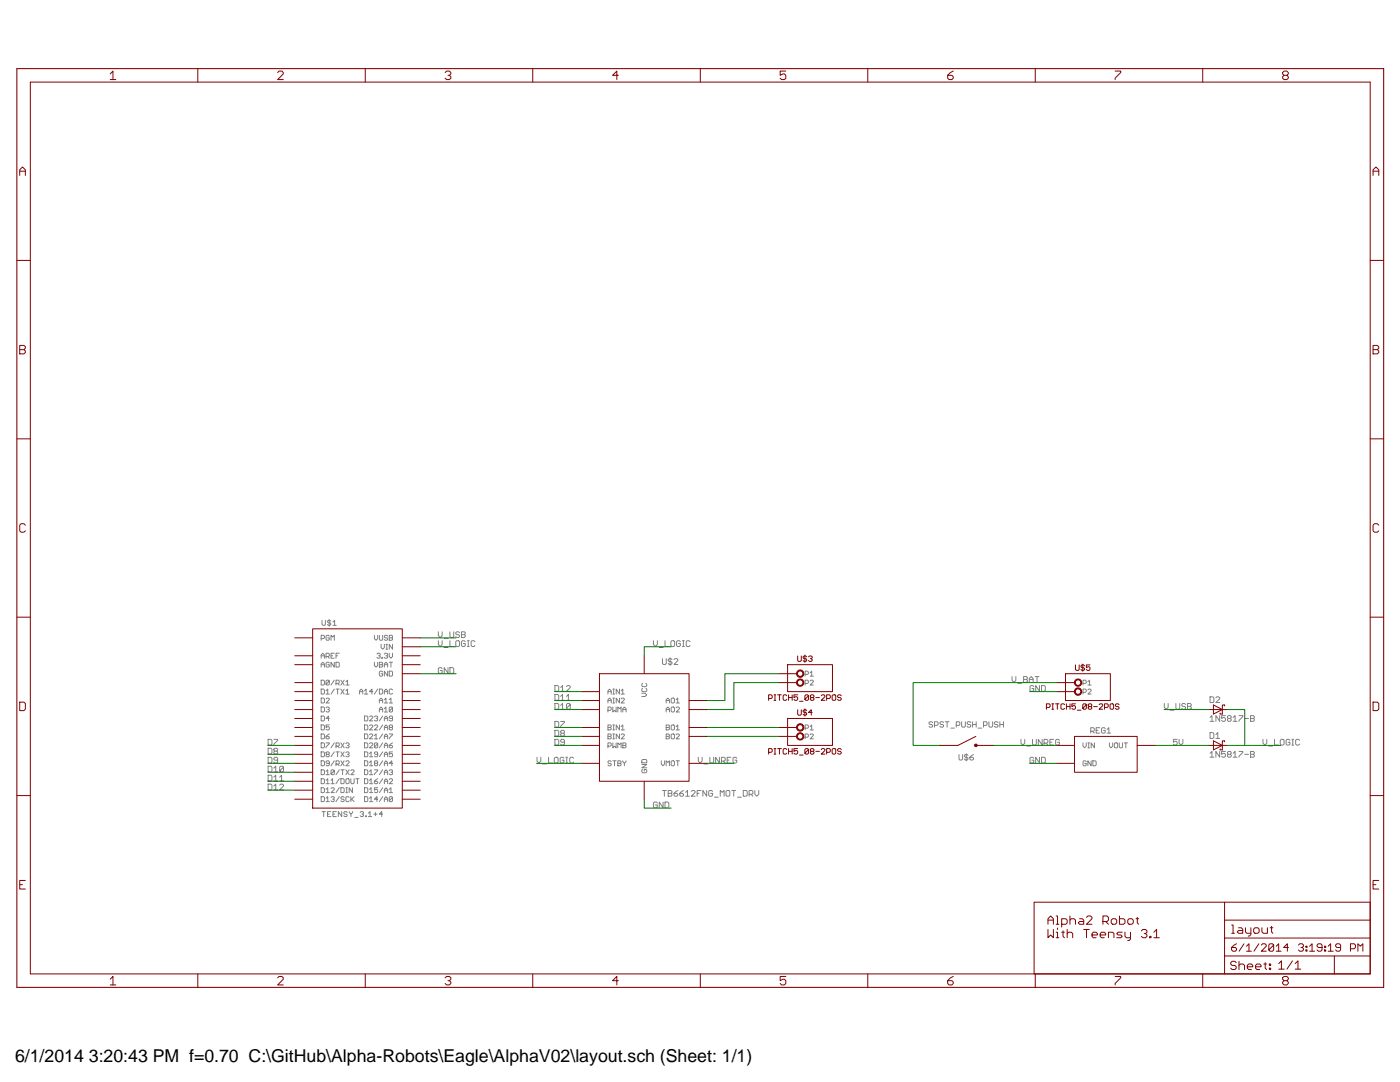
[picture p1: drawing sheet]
<?xml version="1.0" encoding="utf-8"?>
<!DOCTYPE eagle SYSTEM "eagle.dtd">
<eagle version="6.5.0">
<drawing>
<settings>
<setting alwaysvectorfont="yes"/>
<setting verticaltext="up"/>
</settings>
<grid distance="0.1" unitdist="inch" unit="inch" style="lines" multiple="1" display="no" altdistance="0.01" altunitdist="inch" altunit="inch"/>
<schematic xreflabel="%F%N/%S.%C%R" xrefpart="/%S.%C%R">
<libraries>
<library name="InsSys_teensy">
<symbols>
<symbol name="TEENSY_3.1+4">
<wire x1="-12.7" y1="-25.4" x2="12.7" y2="-25.4" width="0.254" layer="94"/>
<wire x1="12.7" y1="-25.4" x2="12.7" y2="25.4" width="0.254" layer="94"/>
<wire x1="12.7" y1="25.4" x2="-12.7" y2="25.4" width="0.254" layer="94"/>
<wire x1="-12.7" y1="25.4" x2="-12.7" y2="-25.4" width="0.254" layer="94"/>
<pin name="D12/DIN" x="-17.78" y="-20.32" visible="pin" length="middle"/>
<pin name="D11/DOUT" x="-17.78" y="-17.78" visible="pin" length="middle"/>
<pin name="D10/TX2" x="-17.78" y="-15.24" visible="pin" length="middle"/>
<pin name="D9/RX2" x="-17.78" y="-12.7" visible="pin" length="middle"/>
<pin name="D8/TX3" x="-17.78" y="-10.16" visible="pin" length="middle"/>
<pin name="D7/RX3" x="-17.78" y="-7.62" visible="pin" length="middle"/>
<pin name="D6" x="-17.78" y="-5.08" visible="pin" length="middle"/>
<pin name="D5" x="-17.78" y="-2.54" visible="pin" length="middle"/>
<pin name="D4" x="-17.78" y="0" visible="pin" length="middle"/>
<pin name="D3" x="-17.78" y="2.54" visible="pin" length="middle"/>
<pin name="D2" x="-17.78" y="5.08" visible="pin" length="middle"/>
<pin name="D1/TX1" x="-17.78" y="7.62" visible="pin" length="middle"/>
<pin name="D0/RX1" x="-17.78" y="10.16" visible="pin" length="middle"/>
<pin name="GND" x="17.78" y="12.7" visible="pin" length="middle" direction="pwr" rot="R180"/>
<pin name="VIN" x="17.78" y="20.32" visible="pin" length="middle" direction="pwr" rot="R180"/>
<pin name="AGND" x="-17.78" y="15.24" visible="pin" length="middle" direction="pwr"/>
<pin name="3.3V" x="17.78" y="17.78" visible="pin" length="middle" direction="pwr" rot="R180"/>
<pin name="D23/A9" x="17.78" y="0" visible="pin" length="middle" rot="R180"/>
<pin name="D22/A8" x="17.78" y="-2.54" visible="pin" length="middle" rot="R180"/>
<pin name="D21/A7" x="17.78" y="-5.08" visible="pin" length="middle" rot="R180"/>
<pin name="D20/A6" x="17.78" y="-7.62" visible="pin" length="middle" rot="R180"/>
<pin name="D19/A5" x="17.78" y="-10.16" visible="pin" length="middle" rot="R180"/>
<pin name="D18/A4" x="17.78" y="-12.7" visible="pin" length="middle" rot="R180"/>
<pin name="D17/A3" x="17.78" y="-15.24" visible="pin" length="middle" rot="R180"/>
<pin name="D16/A2" x="17.78" y="-17.78" visible="pin" length="middle" rot="R180"/>
<pin name="D15/A1" x="17.78" y="-20.32" visible="pin" length="middle" rot="R180"/>
<pin name="D14/A0" x="17.78" y="-22.86" visible="pin" length="middle" rot="R180"/>
<pin name="D13/SCK" x="-17.78" y="-22.86" visible="pin" length="middle"/>
<pin name="A14/DAC" x="17.78" y="7.62" visible="pin" length="middle" rot="R180"/>
<pin name="PGM" x="-17.78" y="22.86" visible="pin" length="middle"/>
<pin name="VBAT" x="17.78" y="15.24" visible="pin" length="middle" direction="pwr" rot="R180"/>
<text x="-10.16" y="27.94" size="1.6764" layer="95" ratio="15" align="top-left">&gt;NAME</text>
<text x="-10.16" y="-27.94" size="1.6764" layer="96" ratio="15">&gt;VALUE</text>
<pin name="A10" x="17.78" y="2.54" visible="pin" length="middle" rot="R180"/>
<pin name="A11" x="17.78" y="5.08" visible="pin" length="middle" rot="R180"/>
<pin name="AREF" x="-17.78" y="17.78" visible="pin" length="middle" direction="pwr"/>
<pin name="VUSB" x="17.78" y="22.86" visible="pin" length="middle" direction="pwr" rot="R180"/>
</symbol>
</symbols>
<devicesets>
<deviceset name="TEENSY_3.1+4">
<gates>
<gate name="G$1" symbol="TEENSY_3.1+4" x="0" y="0"/>
</gates>
<devices>
<device name="" package="TEENSY_3.1+4">
<connects>
<connect gate="G$1" pin="3.3V" pad="3.3V 3.3V1"/>
<connect gate="G$1" pin="A10" pad="A10"/>
<connect gate="G$1" pin="A11" pad="A11"/>
<connect gate="G$1" pin="A14/DAC" pad="A14/DAC"/>
<connect gate="G$1" pin="AGND" pad="AGND"/>
<connect gate="G$1" pin="AREF" pad="AREF"/>
<connect gate="G$1" pin="D0/RX1" pad="0"/>
<connect gate="G$1" pin="D1/TX1" pad="1"/>
<connect gate="G$1" pin="D10/TX2" pad="10"/>
<connect gate="G$1" pin="D11/DOUT" pad="11"/>
<connect gate="G$1" pin="D12/DIN" pad="12"/>
<connect gate="G$1" pin="D13/SCK" pad="13"/>
<connect gate="G$1" pin="D14/A0" pad="14/A0"/>
<connect gate="G$1" pin="D15/A1" pad="15/A1"/>
<connect gate="G$1" pin="D16/A2" pad="16/A2"/>
<connect gate="G$1" pin="D17/A3" pad="17/A3"/>
<connect gate="G$1" pin="D18/A4" pad="18/A4"/>
<connect gate="G$1" pin="D19/A5" pad="19/A5"/>
<connect gate="G$1" pin="D2" pad="2"/>
<connect gate="G$1" pin="D20/A6" pad="20/A6"/>
<connect gate="G$1" pin="D21/A7" pad="21/A7"/>
<connect gate="G$1" pin="D22/A8" pad="22/A8"/>
<connect gate="G$1" pin="D23/A9" pad="23/A9"/>
<connect gate="G$1" pin="D3" pad="3"/>
<connect gate="G$1" pin="D4" pad="4"/>
<connect gate="G$1" pin="D5" pad="5"/>
<connect gate="G$1" pin="D6" pad="6"/>
<connect gate="G$1" pin="D7/RX3" pad="7"/>
<connect gate="G$1" pin="D8/TX3" pad="8"/>
<connect gate="G$1" pin="D9/RX2" pad="9"/>
<connect gate="G$1" pin="GND" pad="GND GND1"/>
<connect gate="G$1" pin="PGM" pad="PGM"/>
<connect gate="G$1" pin="VBAT" pad="VBAT"/>
<connect gate="G$1" pin="VIN" pad="VIN"/>
<connect gate="G$1" pin="VUSB" pad="VUSB"/>
</connects>
<technologies>
<technology name=""/>
</technologies>
</device>
</devices>
</deviceset>
</devicesets>
</library>
<library name="frames">
<symbols>
<symbol name="A3L-LOC">
<wire x1="288.29" y1="3.81" x2="342.265" y2="3.81" width="0.1016" layer="94"/>
<wire x1="342.265" y1="3.81" x2="373.38" y2="3.81" width="0.1016" layer="94"/>
<wire x1="373.38" y1="3.81" x2="383.54" y2="3.81" width="0.1016" layer="94"/>
<wire x1="383.54" y1="3.81" x2="383.54" y2="8.89" width="0.1016" layer="94"/>
<wire x1="383.54" y1="8.89" x2="383.54" y2="13.97" width="0.1016" layer="94"/>
<wire x1="383.54" y1="13.97" x2="383.54" y2="19.05" width="0.1016" layer="94"/>
<wire x1="383.54" y1="19.05" x2="383.54" y2="24.13" width="0.1016" layer="94"/>
<wire x1="288.29" y1="3.81" x2="288.29" y2="24.13" width="0.1016" layer="94"/>
<wire x1="288.29" y1="24.13" x2="342.265" y2="24.13" width="0.1016" layer="94"/>
<wire x1="342.265" y1="24.13" x2="383.54" y2="24.13" width="0.1016" layer="94"/>
<wire x1="373.38" y1="3.81" x2="373.38" y2="8.89" width="0.1016" layer="94"/>
<wire x1="373.38" y1="8.89" x2="383.54" y2="8.89" width="0.1016" layer="94"/>
<wire x1="373.38" y1="8.89" x2="342.265" y2="8.89" width="0.1016" layer="94"/>
<wire x1="342.265" y1="8.89" x2="342.265" y2="3.81" width="0.1016" layer="94"/>
<wire x1="342.265" y1="8.89" x2="342.265" y2="13.97" width="0.1016" layer="94"/>
<wire x1="342.265" y1="13.97" x2="383.54" y2="13.97" width="0.1016" layer="94"/>
<wire x1="342.265" y1="13.97" x2="342.265" y2="19.05" width="0.1016" layer="94"/>
<wire x1="342.265" y1="19.05" x2="383.54" y2="19.05" width="0.1016" layer="94"/>
<wire x1="342.265" y1="19.05" x2="342.265" y2="24.13" width="0.1016" layer="94"/>
<text x="344.17" y="15.24" size="2.54" layer="94" font="vector">&gt;DRAWING_NAME</text>
<text x="344.17" y="10.16" size="2.286" layer="94" font="vector">&gt;LAST_DATE_TIME</text>
<text x="357.505" y="5.08" size="2.54" layer="94" font="vector">&gt;SHEET</text>
<text x="343.916" y="4.953" size="2.54" layer="94" font="vector">Sheet:</text>
<frame x1="0" y1="0" x2="387.35" y2="260.35" columns="8" rows="5" layer="94"/>
</symbol>
</symbols>
<devicesets>
<deviceset name="A3L-LOC" prefix="FRAME" uservalue="yes">
<gates>
<gate name="G$1" symbol="A3L-LOC" x="0" y="0"/>
</gates>
<devices>
<device name="">
<technologies>
<technology name=""/>
</technologies>
</device>
</devices>
</deviceset>
</devicesets>
</library>
<library name="InsSys_misc">
<symbols>
<symbol name="TB6612FNG-MOT-DRV">
<pin name="AO1" x="17.78" y="7.62" visible="pin" length="middle" rot="R180"/>
<pin name="AO2" x="17.78" y="5.08" visible="pin" length="middle" rot="R180"/>
<pin name="BO1" x="17.78" y="0" visible="pin" length="middle" rot="R180"/>
<pin name="BO2" x="17.78" y="-2.54" visible="pin" length="middle" rot="R180"/>
<pin name="GND" x="0" y="-20.32" visible="pin" length="middle" rot="R90"/>
<pin name="VCC" x="0" y="20.32" visible="pin" length="middle" rot="R270"/>
<pin name="AIN1" x="-17.78" y="10.16" visible="pin" length="middle"/>
<pin name="AIN2" x="-17.78" y="7.62" visible="pin" length="middle"/>
<pin name="PWMA" x="-17.78" y="5.08" visible="pin" length="middle"/>
<pin name="BIN1" x="-17.78" y="0" visible="pin" length="middle"/>
<pin name="BIN2" x="-17.78" y="-2.54" visible="pin" length="middle"/>
<pin name="PWMB" x="-17.78" y="-5.08" visible="pin" length="middle"/>
<pin name="STBY" x="-17.78" y="-10.16" visible="pin" length="middle"/>
<wire x1="-12.7" y1="15.24" x2="12.7" y2="15.24" width="0.254" layer="94"/>
<wire x1="12.7" y1="15.24" x2="12.7" y2="-15.24" width="0.254" layer="94"/>
<wire x1="12.7" y1="-15.24" x2="-12.7" y2="-15.24" width="0.254" layer="94"/>
<wire x1="-12.7" y1="-15.24" x2="-12.7" y2="15.24" width="0.254" layer="94"/>
<text x="5.08" y="17.78" size="1.778" layer="95" font="vector">&gt;NAME</text>
<text x="5.08" y="-17.78" size="1.778" layer="96" font="vector" align="top-left">&gt;VALUE</text>
<pin name="VMOT" x="17.78" y="-10.16" visible="pin" length="middle" rot="R180"/>
</symbol>
<symbol name="SPST">
<pin name="P1" x="-5.08" y="0" visible="off" length="middle"/>
<pin name="P2" x="10.16" y="0" visible="off" length="middle" rot="R180"/>
<wire x1="0" y1="0" x2="5.08" y2="2.54" width="0.254" layer="94"/>
<circle x="5.08" y="0" radius="0" width="0.762" layer="94"/>
<text x="2.54" y="5.08" size="1.6764" layer="96" font="vector" align="bottom-center">&gt;VALUE</text>
<text x="2.54" y="-2.54" size="1.6764" layer="95" font="vector" align="top-center">&gt;NAME</text>
</symbol>
</symbols>
<devicesets>
<deviceset name="TB6612FNG_MOT_DRV">
<gates>
<gate name="G$1" symbol="TB6612FNG-MOT-DRV" x="0" y="0"/>
</gates>
<devices>
<device name="" package="TB6612FNG">
<connects>
<connect gate="G$1" pin="AIN1" pad="P$3"/>
<connect gate="G$1" pin="AIN2" pad="P$2"/>
<connect gate="G$1" pin="AO1" pad="P$14"/>
<connect gate="G$1" pin="AO2" pad="P$13"/>
<connect gate="G$1" pin="BIN1" pad="P$5"/>
<connect gate="G$1" pin="BIN2" pad="P$6"/>
<connect gate="G$1" pin="BO1" pad="P$11"/>
<connect gate="G$1" pin="BO2" pad="P$12"/>
<connect gate="G$1" pin="GND" pad="P$8 P$9 P$16"/>
<connect gate="G$1" pin="PWMA" pad="P$1"/>
<connect gate="G$1" pin="PWMB" pad="P$7"/>
<connect gate="G$1" pin="STBY" pad="P$4"/>
<connect gate="G$1" pin="VCC" pad="P$15"/>
<connect gate="G$1" pin="VMOT" pad="P$10"/>
</connects>
<technologies>
<technology name=""/>
</technologies>
</device>
</devices>
</deviceset>
<deviceset name="SPST_PUSH_PUSH">
<gates>
<gate name="G$1" symbol="SPST" x="0" y="0"/>
</gates>
<devices>
<device name="" package="SPST_PUSH_PUSH">
<connects>
<connect gate="G$1" pin="P1" pad="P1A"/>
<connect gate="G$1" pin="P2" pad="P2A"/>
</connects>
<technologies>
<technology name=""/>
</technologies>
</device>
</devices>
</deviceset>
</devicesets>
</library>
<library name="InsSys_junk_x">
<symbols>
<symbol name="VREG_POLOLU_3PIN">
<pin name="VIN" x="-15.24" y="2.54" visible="pin" length="middle"/>
<pin name="GND" x="-15.24" y="-2.54" visible="pin" length="middle"/>
<pin name="VOUT" x="12.7" y="2.54" visible="pin" length="middle" rot="R180"/>
<wire x1="-10.16" y1="5.08" x2="-10.16" y2="-5.08" width="0.254" layer="94"/>
<wire x1="-10.16" y1="-5.08" x2="7.62" y2="-5.08" width="0.254" layer="94"/>
<wire x1="7.62" y1="-5.08" x2="7.62" y2="5.08" width="0.254" layer="94"/>
<wire x1="7.62" y1="5.08" x2="-10.16" y2="5.08" width="0.254" layer="94"/>
<text x="-2.54" y="-7.62" size="1.6764" layer="96" align="bottom-center">&gt;VALUE</text>
<text x="-2.54" y="7.62" size="1.6764" layer="95" align="top-center">&gt;NAME</text>
</symbol>
</symbols>
<devicesets>
<deviceset name="VREG_POLOLU_2119_5V" prefix="REG" uservalue="yes">
<gates>
<gate name="G$1" symbol="VREG_POLOLU_3PIN" x="2.54" y="2.54"/>
</gates>
<devices>
<device name="" package="VREG-POLOLU_3PIN">
<connects>
<connect gate="G$1" pin="GND" pad="GND"/>
<connect gate="G$1" pin="VIN" pad="VIN"/>
<connect gate="G$1" pin="VOUT" pad="VOUT"/>
</connects>
<technologies>
<technology name=""/>
</technologies>
</device>
</devices>
</deviceset>
</devicesets>
</library>
<library name="InsSys_screwTerm">
<symbols>
<symbol name="2POS">
<pin name="P1" x="-7.62" y="0" visible="pin" length="middle"/>
<pin name="P2" x="-7.62" y="-2.54" visible="pin" length="middle"/>
<circle x="-1.524" y="-2.54" radius="0.915809375" width="0.254" layer="94"/>
<circle x="-1.524" y="0" radius="0.915809375" width="0.254" layer="94"/>
<wire x1="-5.08" y1="2.54" x2="-5.08" y2="-5.08" width="0.254" layer="94"/>
<wire x1="-5.08" y1="-5.08" x2="7.62" y2="-5.08" width="0.254" layer="94"/>
<wire x1="7.62" y1="-5.08" x2="7.62" y2="2.54" width="0.254" layer="94"/>
<wire x1="7.62" y1="2.54" x2="-5.08" y2="2.54" width="0.254" layer="94"/>
<text x="0" y="5.08" size="1.6764" layer="94" align="top-center">&gt;NAME</text>
<text x="0" y="-7.62" size="1.6764" layer="94" align="bottom-center">&gt;VALUE</text>
</symbol>
</symbols>
<devicesets>
<deviceset name="PITCH5_08-2POS">
<gates>
<gate name="G$1" symbol="2POS" x="-5.08" y="2.54"/>
</gates>
<devices>
<device name="" package="PITCH5_08-2POS">
<connects>
<connect gate="G$1" pin="P1" pad="P1"/>
<connect gate="G$1" pin="P2" pad="P2"/>
</connects>
<technologies>
<technology name=""/>
</technologies>
</device>
</devices>
</deviceset>
</devicesets>
</library>
<library name="diode">
<symbols>
<symbol name="SCHOTTKY">
<wire x1="-1.27" y1="-1.27" x2="1.27" y2="0" width="0.254" layer="94"/>
<wire x1="1.27" y1="0" x2="-1.27" y2="1.27" width="0.254" layer="94"/>
<wire x1="1.905" y1="1.27" x2="1.27" y2="1.27" width="0.254" layer="94"/>
<wire x1="1.27" y1="1.27" x2="1.27" y2="0" width="0.254" layer="94"/>
<wire x1="-1.27" y1="1.27" x2="-1.27" y2="-1.27" width="0.254" layer="94"/>
<wire x1="1.27" y1="0" x2="1.27" y2="-1.27" width="0.254" layer="94"/>
<wire x1="1.905" y1="1.27" x2="1.905" y2="1.016" width="0.254" layer="94"/>
<wire x1="1.27" y1="-1.27" x2="0.635" y2="-1.27" width="0.254" layer="94"/>
<wire x1="0.635" y1="-1.016" x2="0.635" y2="-1.27" width="0.254" layer="94"/>
<text x="-2.286" y="1.905" size="1.778" layer="95">&gt;NAME</text>
<text x="-2.286" y="-3.429" size="1.778" layer="96">&gt;VALUE</text>
<pin name="A" x="-2.54" y="0" visible="off" length="short" direction="pas"/>
<pin name="C" x="2.54" y="0" visible="off" length="short" direction="pas" rot="R180"/>
</symbol>
</symbols>
<devicesets>
<deviceset name="1N581*" prefix="D">
<gates>
<gate name="G$1" symbol="SCHOTTKY" x="0" y="0"/>
</gates>
<devices>
<device name="" package="DO41-7.6">
<connects>
<connect gate="G$1" pin="A" pad="A"/>
<connect gate="G$1" pin="C" pad="C"/>
</connects>
<technologies>
<technology name="7-B"/>
<technology name="7-T"/>
<technology name="8-B"/>
<technology name="8-T"/>
<technology name="9-B"/>
<technology name="9-T"/>
</technologies>
</device>
</devices>
</deviceset>
</devicesets>
</library>
</libraries>
<attributes>
</attributes>
<variantdefs>
</variantdefs>
<classes>
<class number="0" name="default" width="0" drill="0">
</class>
</classes>
<parts>
<part name="U$1" library="InsSys_teensy" deviceset="TEENSY_3.1+4" device=""/>
<part name="FRAME1" library="frames" deviceset="A3L-LOC" device=""/>
<part name="U$2" library="InsSys_misc" deviceset="TB6612FNG_MOT_DRV" device=""/>
<part name="REG1" library="InsSys_junk_x" deviceset="VREG_POLOLU_2119_5V" device=""/>
<part name="U$3" library="InsSys_screwTerm" deviceset="PITCH5_08-2POS" device=""/>
<part name="U$4" library="InsSys_screwTerm" deviceset="PITCH5_08-2POS" device=""/>
<part name="U$5" library="InsSys_screwTerm" deviceset="PITCH5_08-2POS" device=""/>
<part name="U$6" library="InsSys_misc" deviceset="SPST_PUSH_PUSH" device=""/>
<part name="D1" library="diode" deviceset="1N581*" device="" technology="7-B"/>
<part name="D2" library="diode" deviceset="1N581*" device="" technology="7-B"/>
</parts>
<sheets>
<sheet>
<plain>
<text x="292.1" y="20.32" size="2.54" layer="94" align="top-left">Alpha2 Robot
With Teensy 3.1</text>
</plain>
<instances>
<instance part="U$1" gate="G$1" x="96.52" y="76.2"/>
<instance part="FRAME1" gate="G$1" x="0" y="0"/>
<instance part="U$2" gate="G$1" x="177.8" y="73.66"/>
<instance part="REG1" gate="G$1" x="309.88" y="66.04"/>
<instance part="U$3" gate="G$1" x="223.52" y="88.9"/>
<instance part="U$4" gate="G$1" x="223.52" y="73.66"/>
<instance part="U$5" gate="G$1" x="302.26" y="86.36"/>
<instance part="U$6" gate="G$1" x="266.7" y="68.58"/>
<instance part="D1" gate="G$1" x="340.36" y="68.58"/>
<instance part="D2" gate="G$1" x="340.36" y="78.74"/>
</instances>
<busses>
</busses>
<nets>
<net name="V_UNREG" class="0">
<segment>
<pinref part="U$2" gate="G$1" pin="VMOT"/>
<wire x1="195.58" y1="63.5" x2="203.2" y2="63.5" width="0.1524" layer="91"/>
<label x="193.04" y="63.5" size="1.778" layer="95"/>
</segment>
<segment>
<pinref part="REG1" gate="G$1" pin="VIN"/>
<wire x1="294.64" y1="68.58" x2="276.86" y2="68.58" width="0.1524" layer="91"/>
<pinref part="U$6" gate="G$1" pin="P2"/>
<label x="284.48" y="68.58" size="1.778" layer="95"/>
</segment>
</net>
<net name="GND" class="0">
<segment>
<pinref part="U$5" gate="G$1" pin="P2"/>
<wire x1="294.64" y1="83.82" x2="287.02" y2="83.82" width="0.1524" layer="91"/>
<label x="287.02" y="83.82" size="1.778" layer="95"/>
</segment>
<segment>
<pinref part="REG1" gate="G$1" pin="GND"/>
<wire x1="294.64" y1="63.5" x2="287.02" y2="63.5" width="0.1524" layer="91"/>
<label x="287.02" y="63.5" size="1.778" layer="95"/>
</segment>
<segment>
<pinref part="U$2" gate="G$1" pin="GND"/>
<wire x1="177.8" y1="53.34" x2="177.8" y2="50.8" width="0.1524" layer="91"/>
<wire x1="177.8" y1="50.8" x2="185.42" y2="50.8" width="0.1524" layer="91"/>
<label x="180.34" y="50.8" size="1.778" layer="95"/>
</segment>
<segment>
<pinref part="U$1" gate="G$1" pin="GND"/>
<wire x1="114.3" y1="88.9" x2="124.46" y2="88.9" width="0.1524" layer="91"/>
<label x="119.38" y="88.9" size="1.778" layer="95"/>
</segment>
</net>
<net name="N$1" class="0">
<segment>
<pinref part="U$3" gate="G$1" pin="P1"/>
<wire x1="215.9" y1="88.9" x2="200.66" y2="88.9" width="0.1524" layer="91"/>
<wire x1="200.66" y1="88.9" x2="200.66" y2="81.28" width="0.1524" layer="91"/>
<pinref part="U$2" gate="G$1" pin="AO1"/>
<wire x1="200.66" y1="81.28" x2="195.58" y2="81.28" width="0.1524" layer="91"/>
</segment>
</net>
<net name="N$2" class="0">
<segment>
<pinref part="U$2" gate="G$1" pin="AO2"/>
<wire x1="195.58" y1="78.74" x2="203.2" y2="78.74" width="0.1524" layer="91"/>
<wire x1="203.2" y1="78.74" x2="203.2" y2="86.36" width="0.1524" layer="91"/>
<pinref part="U$3" gate="G$1" pin="P2"/>
<wire x1="203.2" y1="86.36" x2="215.9" y2="86.36" width="0.1524" layer="91"/>
</segment>
</net>
<net name="N$3" class="0">
<segment>
<pinref part="U$2" gate="G$1" pin="BO2"/>
<pinref part="U$4" gate="G$1" pin="P2"/>
<wire x1="195.58" y1="71.12" x2="215.9" y2="71.12" width="0.1524" layer="91"/>
</segment>
</net>
<net name="N$4" class="0">
<segment>
<pinref part="U$2" gate="G$1" pin="BO1"/>
<pinref part="U$4" gate="G$1" pin="P1"/>
<wire x1="195.58" y1="73.66" x2="215.9" y2="73.66" width="0.1524" layer="91"/>
</segment>
</net>
<net name="5V" class="0">
<segment>
<pinref part="REG1" gate="G$1" pin="VOUT"/>
<pinref part="D1" gate="G$1" pin="A"/>
<wire x1="322.58" y1="68.58" x2="337.82" y2="68.58" width="0.1524" layer="91"/>
<label x="327.66" y="68.58" size="1.778" layer="95"/>
</segment>
</net>
<net name="V_USB" class="0">
<segment>
<pinref part="D2" gate="G$1" pin="A"/>
<wire x1="337.82" y1="78.74" x2="325.12" y2="78.74" width="0.1524" layer="91"/>
<label x="325.12" y="78.74" size="1.778" layer="95"/>
</segment>
<segment>
<pinref part="U$1" gate="G$1" pin="VUSB"/>
<wire x1="114.3" y1="99.06" x2="124.46" y2="99.06" width="0.1524" layer="91"/>
<label x="119.38" y="99.06" size="1.778" layer="95"/>
</segment>
</net>
<net name="V_LOGIC" class="0">
<segment>
<pinref part="U$1" gate="G$1" pin="VIN"/>
<wire x1="114.3" y1="96.52" x2="124.46" y2="96.52" width="0.1524" layer="91"/>
<label x="119.38" y="96.52" size="1.778" layer="95"/>
</segment>
<segment>
<pinref part="U$2" gate="G$1" pin="VCC"/>
<wire x1="177.8" y1="93.98" x2="177.8" y2="96.52" width="0.1524" layer="91"/>
<wire x1="177.8" y1="96.52" x2="185.42" y2="96.52" width="0.1524" layer="91"/>
<label x="180.34" y="96.52" size="1.778" layer="95"/>
</segment>
<segment>
<pinref part="D1" gate="G$1" pin="C"/>
<wire x1="342.9" y1="68.58" x2="347.98" y2="68.58" width="0.1524" layer="91"/>
<pinref part="D2" gate="G$1" pin="C"/>
<wire x1="347.98" y1="68.58" x2="358.14" y2="68.58" width="0.1524" layer="91"/>
<wire x1="342.9" y1="78.74" x2="347.98" y2="78.74" width="0.1524" layer="91"/>
<wire x1="347.98" y1="78.74" x2="347.98" y2="68.58" width="0.1524" layer="91"/>
<label x="353.06" y="68.58" size="1.778" layer="95"/>
</segment>
<segment>
<pinref part="U$2" gate="G$1" pin="STBY"/>
<wire x1="160.02" y1="63.5" x2="147.32" y2="63.5" width="0.1524" layer="91"/>
<label x="147.32" y="63.5" size="1.778" layer="95"/>
</segment>
</net>
<net name="D10" class="0">
<segment>
<pinref part="U$1" gate="G$1" pin="D10/TX2"/>
<wire x1="78.74" y1="60.96" x2="71.12" y2="60.96" width="0.1524" layer="91"/>
<label x="71.12" y="60.96" size="1.778" layer="95"/>
</segment>
<segment>
<pinref part="U$2" gate="G$1" pin="PWMA"/>
<wire x1="160.02" y1="78.74" x2="152.4" y2="78.74" width="0.1524" layer="91"/>
<label x="152.4" y="78.74" size="1.778" layer="95"/>
</segment>
</net>
<net name="D11" class="0">
<segment>
<pinref part="U$2" gate="G$1" pin="AIN2"/>
<wire x1="160.02" y1="81.28" x2="152.4" y2="81.28" width="0.1524" layer="91"/>
<label x="152.4" y="81.28" size="1.778" layer="95"/>
</segment>
<segment>
<pinref part="U$1" gate="G$1" pin="D11/DOUT"/>
<wire x1="78.74" y1="58.42" x2="71.12" y2="58.42" width="0.1524" layer="91"/>
<label x="71.12" y="58.42" size="1.778" layer="95"/>
</segment>
</net>
<net name="D12" class="0">
<segment>
<pinref part="U$2" gate="G$1" pin="AIN1"/>
<wire x1="160.02" y1="83.82" x2="152.4" y2="83.82" width="0.1524" layer="91"/>
<label x="152.4" y="83.82" size="1.778" layer="95"/>
</segment>
<segment>
<pinref part="U$1" gate="G$1" pin="D12/DIN"/>
<wire x1="78.74" y1="55.88" x2="71.12" y2="55.88" width="0.1524" layer="91"/>
<label x="71.12" y="55.88" size="1.778" layer="95"/>
</segment>
</net>
<net name="D7" class="0">
<segment>
<pinref part="U$2" gate="G$1" pin="BIN1"/>
<wire x1="160.02" y1="73.66" x2="152.4" y2="73.66" width="0.1524" layer="91"/>
<label x="152.4" y="73.66" size="1.778" layer="95"/>
</segment>
<segment>
<pinref part="U$1" gate="G$1" pin="D7/RX3"/>
<wire x1="78.74" y1="68.58" x2="71.12" y2="68.58" width="0.1524" layer="91"/>
<label x="71.12" y="68.58" size="1.778" layer="95"/>
</segment>
</net>
<net name="D8" class="0">
<segment>
<pinref part="U$2" gate="G$1" pin="BIN2"/>
<wire x1="160.02" y1="71.12" x2="152.4" y2="71.12" width="0.1524" layer="91"/>
<label x="152.4" y="71.12" size="1.778" layer="95"/>
</segment>
<segment>
<pinref part="U$1" gate="G$1" pin="D8/TX3"/>
<wire x1="78.74" y1="66.04" x2="71.12" y2="66.04" width="0.1524" layer="91"/>
<label x="71.12" y="66.04" size="1.778" layer="95"/>
</segment>
</net>
<net name="D9" class="0">
<segment>
<pinref part="U$2" gate="G$1" pin="PWMB"/>
<wire x1="160.02" y1="68.58" x2="152.4" y2="68.58" width="0.1524" layer="91"/>
<label x="152.4" y="68.58" size="1.778" layer="95"/>
</segment>
<segment>
<pinref part="U$1" gate="G$1" pin="D9/RX2"/>
<wire x1="78.74" y1="63.5" x2="71.12" y2="63.5" width="0.1524" layer="91"/>
<label x="71.12" y="63.5" size="1.778" layer="95"/>
</segment>
</net>
<net name="V_BAT" class="0">
<segment>
<pinref part="U$5" gate="G$1" pin="P1"/>
<label x="281.94" y="86.36" size="1.778" layer="95"/>
<wire x1="294.64" y1="86.36" x2="254" y2="86.36" width="0.1524" layer="91"/>
<wire x1="254" y1="86.36" x2="254" y2="68.58" width="0.1524" layer="91"/>
<pinref part="U$6" gate="G$1" pin="P1"/>
<wire x1="254" y1="68.58" x2="261.62" y2="68.58" width="0.1524" layer="91"/>
</segment>
</net>
</nets>
</sheet>
</sheets>
</schematic>
</drawing>
<compatibility>
<note version="6.3" minversion="6.2.2" severity="warning">
Since Version 6.2.2 text objects can contain more than one line,
which will not be processed correctly with this version.
</note>
</compatibility>
</eagle>
